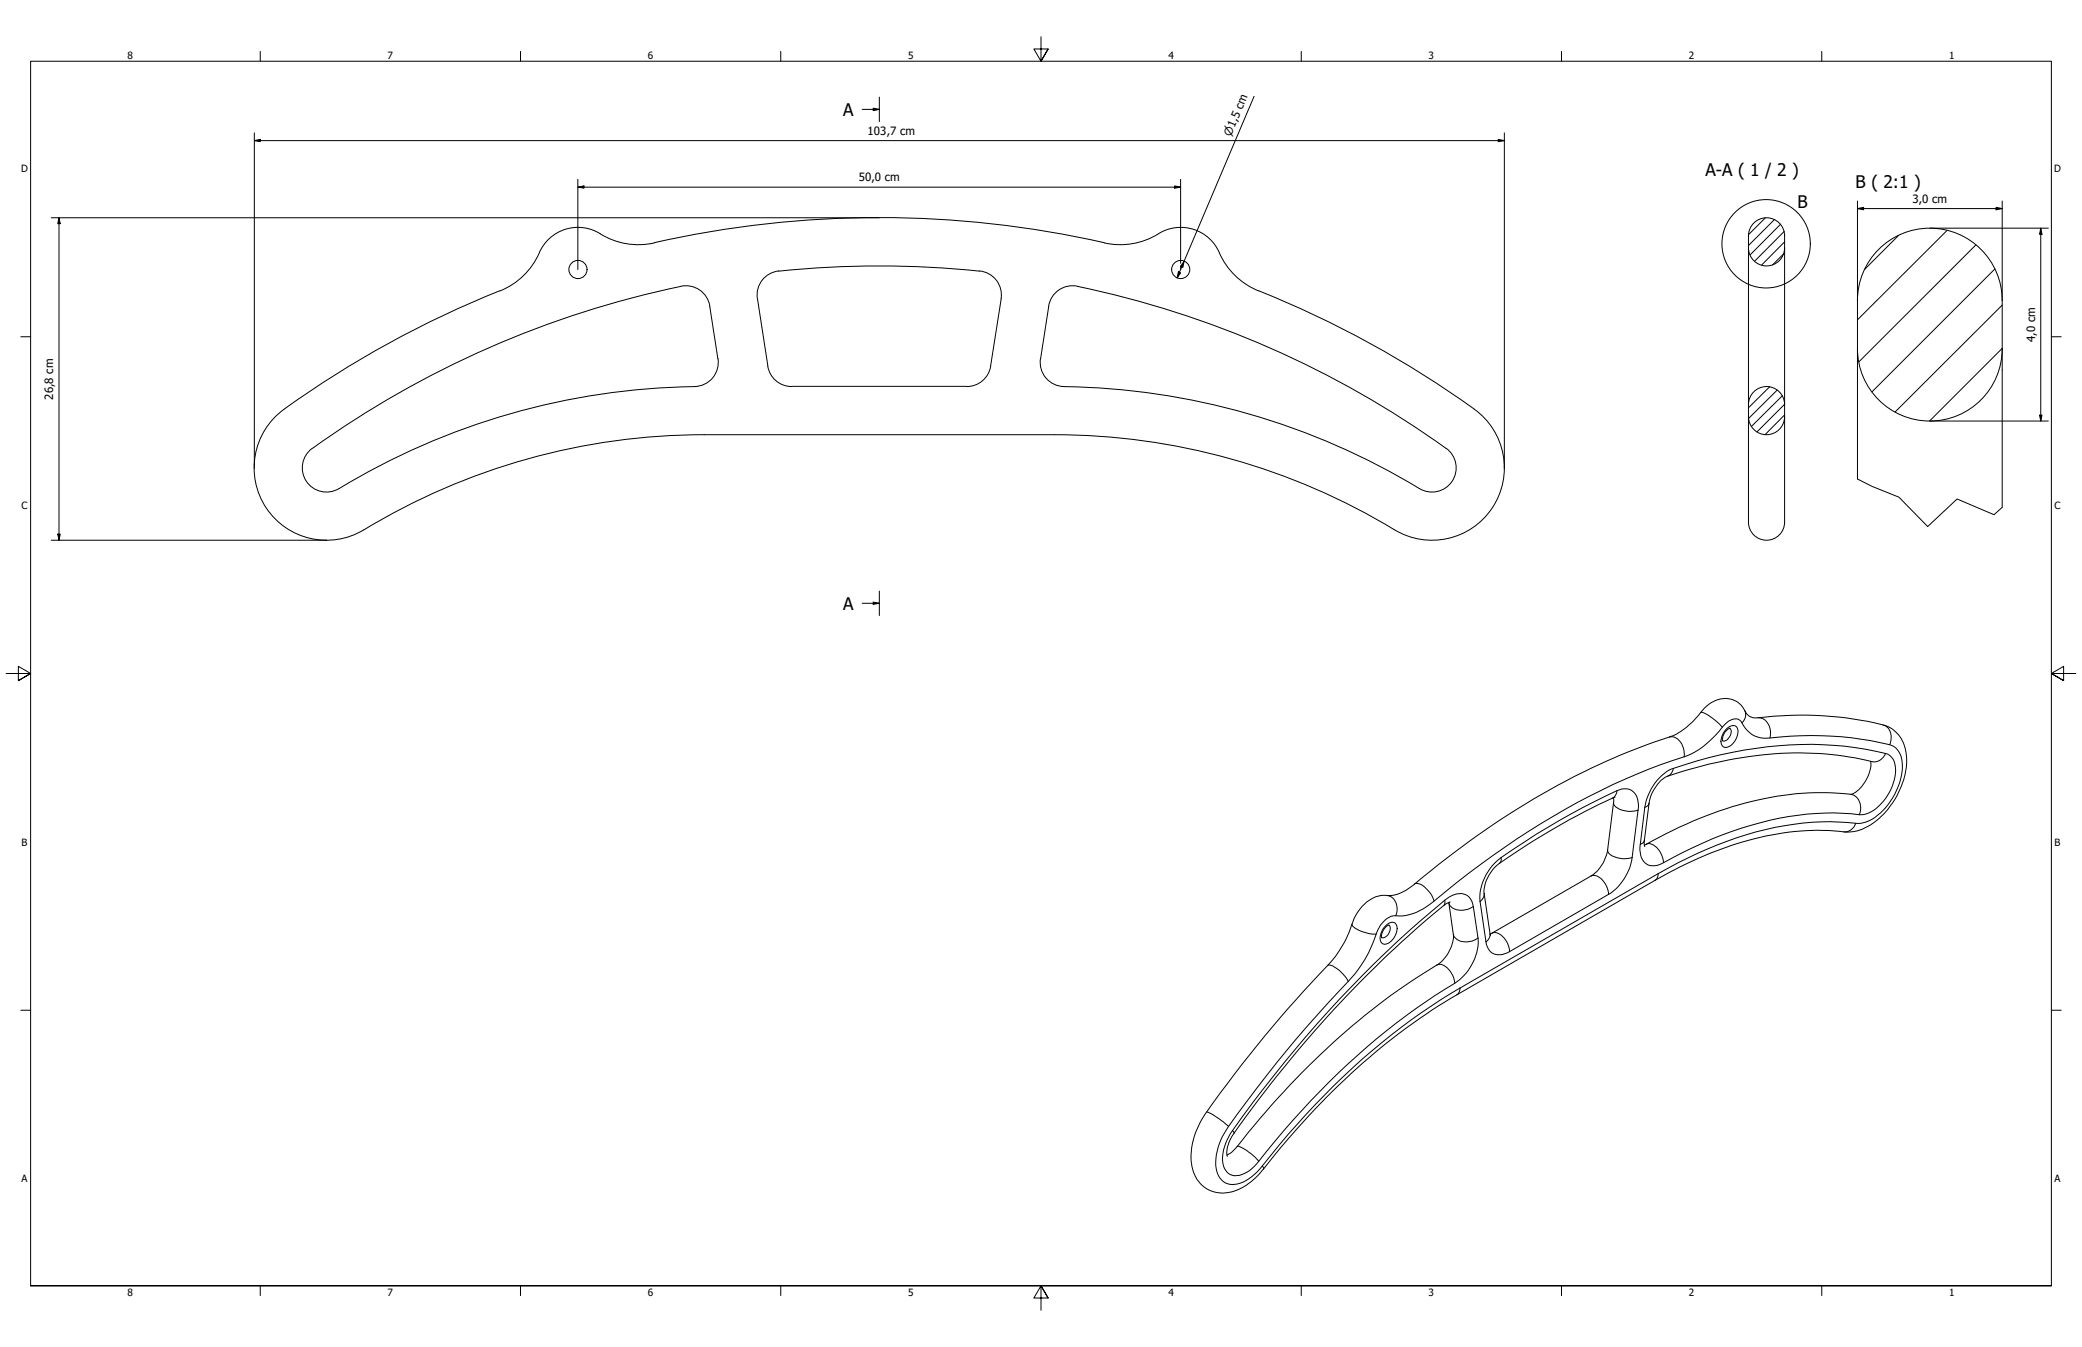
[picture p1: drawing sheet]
<svg xmlns="http://www.w3.org/2000/svg" width="864mm" height="559mm" viewBox="0 0 864 559" stroke-linecap="round" stroke-linejoin="round" font-family="sans-serif">
<!-- layer: Hatch (ISO) -->
<g fill="none" stroke="#000" stroke-width=".41">
<path d="M732.3 90.3l-7 7M736 91.1l-10.7 10.8M738.5 93l-12.6 12.7M740.1 96l-12.3 12.4M787.5 97.7l-14 14M807.6 95.6l-37.1 37.1M739.8 105.3l-4.6 4.6M740.2 100.3l-9.5 9.7M819.6 101.6l-48.5 48.5M827.4 111.6l-50.9 51M830.5 126.6l-44.5 44.3M830.5 144.5l-30.1 30.2"/>
<path d="M734.1 160.4l-8.8 8.8M737.2 161.8l-11.9 11.8M739.3 164.2l-12.8 12.7M740.2 172.1l-8 8.2M740.2 167.7l-11.4 11.5"/>
</g>
<!-- layer: Visible (ANSI) -->
<g fill="none" stroke="#000" stroke-width=".41">
<path d="M271.4 100.7a423 423 0 0 1 186.6 0M271.4 100.8a31.4 31.4 0 0 1-24.7-5 17.6 17.6 0 0 0-23.6 10.5 30 30 0 0 1-15.7 14.4M282.5 118.7a10 10 0 0 1 11.9 8.3l3.4 21.8a10 10 0 0 1-9.8 11.6M282.5 118.8a402.8 402.8 0 0 0-153.9 67.9 10 10 0 0 0-1.2 13.4 10 10 0 0 0 13.2 2.6M323 112.4a10 10 0 0 0-8.9 11.5M406.4 112.4a10 10 0 0 1 8.9 11.5M406.4 112.5a403 403 0 0 0-83.4 0M446.9 118.7a10 10 0 0 0-11.9 8.3l-3.4 21.8a9.9 9.9 0 0 0 9.8 11.6M447 118.8a403 403 0 0 1 152.8 67.2M458.1 100.8a31.4 31.4 0 0 0 24.7-5 17.6 17.6 0 0 1 23.6 10.5 30 30 0 0 0 15.7 14.4M207.3 120.6a423 423 0 0 0-89.4 49.1M314.2 124l4.3 27.9"/>
<path d="M415.3 124l-4.4 27.9M522.1 120.6a417.3 417.3 0 0 1 91.1 50.5 30 30 0 0 1 5.2 40.4 30 30 0 0 1-40 8.3M318.5 151.9a10 10 0 0 0 9.9 8.5l72.7-.1M410.9 151.9a10 10 0 0 1-9.9 8.5M117.9 169.7a30 30 0 0 0-7.5 40.9 30 30 0 0 0 40.6 9.2M288 160.4a292 292 0 0 0-147.4 42.3M441.4 160.4a292 292 0 0 1 147.4 42.3M292.1 180.3a272 272 0 0 0-141.1 39.5M292.1 180.3h145.2a272 272 0 0 1 141.1 39.5M599.8 185.9a10 10 0 0 1 2.5 13.7 10 10 0 0 1-13.5 3.1M717.5 302.1a5.1 5.1 0 0 0-2.9 5.2M775.9 315.8a14.7 14.7 0 0 1-8 13.7 127.4 127.4 0 0 0-63.1 10.1 219.2 219.2 0 0 0-22.7 11"/>
<path d="M776.5 316a137.7 137.7 0 0 0-64.8 .4 119.6 119.6 0 0 0-21.4 6.3 16.7 16.7 0 0 0-6.3 10.5l-2 16 .2 2M669.3 330.9l.1 1.4-2.6 20.3a16.2 16.2 0 0 1-6.8 10.8l-41.9 24.1M669.9 330.7a67.8 67.8 0 0 0-12.6 6l-8.9 4.8a240.4 240.4 0 0 0-28.5 18.4 14.7 14.7 0 0 0-4.3 10.8l2.6 17.4M565.1 375.9a12.9 12.9 0 0 1 11.9-4.4 18.7 18.7 0 0 0 9.7-4.7 329.2 329.2 0 0 1 96-57.7l9.8-3.4a29.6 29.6 0 0 0 13.7-11.1 10.8 10.8 0 0 1 15.2-2.8l1.6 1.7a6.5 6.5 0 0 0 4.3 4.3 166.8 166.8 0 0 1 41.4 .5l6.3 1 6 1.4a13.8 13.8 0 0 1 9.9 13.9 33.2 33.2 0 0 1-18.7 29.5 17.4 17.4 0 0 1-9.5 .7 118.4 118.4 0 0 0-57.9 11.1l-7.8 3.7-10.4 5.6-82.2 47.5a287.1 287.1 0 0 0-80.3 72.3 23.3 23.3 0 0 1-16.9 10 13.1 13.1 0 0 1-13.1-13.1 31.7 31.7 0 0 1 6.4-20.6 564 564 0 0 1 52.6-63.5l2.2-3.1a53.6 53.6 0 0 0 6.4-13.7zM600.9 374.4l1.9 13.2a15.1 15.1 0 0 1-6.7 12.7 304 304 0 0 0-80.6 72.4l-2.3 3a9.6 9.6 0 0 1-4.3 3.4M601.6 374.2l-1.2 .4a458.1 458.1 0 0 0-78.6 81.9l-9.9 13.6a12.2 12.2 0 0 0-2.8 9.6M576.2 383.8a5.2 5.2 0 0 0-3.1 5.2"/>
<circle cx="239.7" cy="111.8" r="3.8"/>
<circle cx="489.8" cy="111.8" r="3.8"/>
</g>
<!-- layer: Visible Narrow (ANSI) -->
<g fill="none" stroke="#000" stroke-width=".41">
<path d="M705.4 295.6a8.6 8.6 0 0 1 5.5 2.8l3.5 3.3M723.7 294.8l.4 1.4-.2 1.6-1.4 2.1M729.2 297.8a5.6 5.6 0 0 1 5.2 6.6l-.3 1.8M692.5 305.7a5.3 5.3 0 0 1 5.7 4.6l.4 3.6M694.1 318.8l-.8 2-1.6 1.2M698.6 313.9a37 37 0 0 0 16.5-13 5.8 5.8 0 0 1 6.2-2.4l.5 .4a14 14 0 0 0 7.2 6.8l1.2 .4a27.6 27.6 0 0 0 8.3-.4 132.1 132.1 0 0 1 46.3 3.6 9.2 9.2 0 0 1 4.3 9.6 28 28 0 0 1-13.7 21.5l-2.4 .9a14 14 0 0 1-6.8-.1 123.3 123.3 0 0 0-58 11l-12.2 5.8-8.3 4.5M698.6 313.9a288.9 288.9 0 0 0-84.2 44.5l-9.8 7.4-9.7 8a22.6 22.6 0 0 1-17.3 6.2 12.5 12.5 0 0 0-7.5 9.5 50.1 50.1 0 0 1-10.9 17.7 485.9 485.9 0 0 0-51.4 63 20.9 20.9 0 0 0-2.8 16.7 6.8 6.8 0 0 0 9.5 3.9 20.7 20.7 0 0 0 9.1-7.1 296.4 296.4 0 0 1 82-73.8M716.2 302.3a2.62 2.62 0 0 1 4.5-.1 6.6 6.6 0 0 1-5.1 7.8 2.7 2.7 0 0 1-1.5-3.9l1-2.4zM717.5 302.1a3.6 3.6 0 0 1-2.6 5.3l-.3-.1M781 300.7a5.7 5.7 0 0 1 2.8 8.2M782.2 312.6a6.3 6.3 0 0 1 4.1 6.9 21.5 21.5 0 0 1-11.1 17.7l-1.1 .5a12 12 0 0 1-6.3-.1 121.6 121.6 0 0 0-53.5 8.8 250.4 250.4 0 0 0-26.3 12.4 5.5 5.5 0 0 1-7.6-5.1v-3.4M782.2 312.6a142.6 142.6 0 0 0-63.5-.5 163.4 163.4 0 0 0-26.6 7.5 22.7 22.7 0 0 0-9.9 15.3"/>
<path d="M782.2 312.6a5.2 5.2 0 0 1-5.7 3.4M669.3 332.9a4.2 4.2 0 0 0 4 3.3l2.8 .4 3.3-.5M670.7 328a5.6 5.6 0 0 1 8.7 4.7v3.4M670.7 328l-.6 1.9-1.1 1.1M670.7 328a309.7 309.7 0 0 0-48.1 27.8M679.4 336.1l-2.4 19.7M682.2 334.9l-1.8 15.4M684 333.2l-.7 1.2-1.1 .5M767.8 329.5a6 6 0 0 1 3.4 8.5M622.6 355.8a21.4 21.4 0 0 0-8.7 18.2M622.6 355.8v1.2l-.7 1.2M666.8 352.6a4.2 4.2 0 0 0 4 3.3l2.8 .4 3.4-.5"/>
<path d="M677 355.8a21.9 21.9 0 0 1-9.7 15.2M682.1 348.6l-.7 1.2-1 .5M682.8 350.3a4.7 4.7 0 0 1 5.5 2.7l1.2 2.4 .5 2.5M769.8 341.5a5 5 0 0 1-5 3.6M575.6 371.5a5.9 5.9 0 0 1 3.4 8.4M586.7 366.8a4.2 4.2 0 0 1 4.8 1.8l2.4 2.9 1 2.3M599.3 373.5l.1 1.1-.6 1.1M601 374.5a4.8 4.8 0 0 0 5.8 3.1l1.9-.3 2.4-1.2M611.1 376.1a5.7 5.7 0 0 0-8.8-4.6l-1 .5a471.7 471.7 0 0 0-91.6 99.5 15.8 15.8 0 0 0-1.7 13.4 5.6 5.6 0 0 0 8.1 1.9l2.1-1.2 2.1-1.7a322 322 0 0 1 74.9-70.9l8.2-5.1a21.8 21.8 0 0 0 9.7-18.8M611.1 376.1l2 13M613.9 374l2.5 16.7M615.6 370.7l-.3 1.7-1.4 1.6"/>
<path d="M660 363.4a5.4 5.4 0 0 1 6 3.5l.7 1.7 .6 2.4M667.3 371l-41.2 23.8M687.7 362.5l-.4 1.9-.7 .8M687.7 362.5l-82.1 47.4M560.8 383.3a4.4 4.4 0 0 0 3.4 2.9 15 15 0 0 0 6.6 1.3M574.8 384a2.67 2.67 0 0 1 4.2-.6 6.5 6.5 0 0 1-4.8 8.4 2.82 2.82 0 0 1-1.5-4.1l1-2.4zM576.2 383.8a3.7 3.7 0 0 1-2.7 5.2h-.4M602.8 387.6a5.5 5.5 0 0 0 6.9 3l1.8-.5 1.6-1M616.4 390.7a5.7 5.7 0 0 0 8.8 4.6l.9-.5M618.1 387.4l-.4 1.7-1.3 1.6M618.9 387.1a5.5 5.5 0 0 1 6 3.5l1 2.5 .2 1.7M550.7 400.6a4.5 4.5 0 0 1 4.2 1.5 15.7 15.7 0 0 1 4.3 5.1"/>
<path d="M596.1 400.3a4.7 4.7 0 0 1 5.5 2.6l1.3 2.6 .5 2.4M605.6 409.9l-.2 1.4-1 1.4M500.5 461.3l.7 .1 2.3 1.3 6.1 4.6M511.2 469.1l.7 1M513.2 475.7a6.2 6.2 0 0 1 4.6 2.2l2.9 2.2 1.4 1.7M523.6 483.7l.5 1.3"/>
</g>
<!-- layer: Visible (ISO) -->
<path d="M727.1 92.9a7.5 7.5 0 0 1 8.3-2.1 7.5 7.5 0 0 1 4.8 7v115.6a9.4 9.4 0 0 1-2.5 8.9 7.5 7.5 0 0 1-8.1 1.1 7.5 7.5 0 0 1-4.3-6.8v-118.8l.3-2.1zM725.3 102.8a7.5 7.5 0 0 0 7.4 7.5 7.5 7.5 0 0 0 7.5-7.5M770.5 124.7v74M770.5 124.7a30 30 0 0 1 30-30 30 30 0 0 1 30 30M830.5 124.7v85.8M770.5 144.7a30 30 0 0 0 30 30 30 30 0 0 0 30-30M725.3 167.9a7.5 7.5 0 0 1 7.4-7.5 7.5 7.5 0 0 1 7.5 7.5M725.3 172.8a7.5 7.5 0 0 0 7.4 7.5 7.5 7.5 0 0 0 7.5-7.5" fill="none" stroke="#000" stroke-width=".41"/>
<!-- layer: Break Line (ISO) -->
<path d="M770.5 198.7l6 3.1 11.2 4.4 11.9 12.2 12.2-11.4 15.3 6.5 3.4-3" fill="none" stroke="#000" stroke-width=".41"/>
<!-- layer: Section Line (ISO) -->
<path d="M357.6 45.4h7.1M362.2 44.9l2.5 .5-2.5 .5zM364.7 40.3v10.2M357.6 250.3h7.1M362.2 249.8l2.5 .5-2.5 .4zM364.7 245.2v10.2" fill="none" stroke="#000" stroke-width=".41"/>
<path d="M362.2 44.9l2.5 .5-2.5 .5zM362.2 249.8l2.5 .5-2.5 .4z" fill="#000"/>
<!-- layer: Detail Boundary (ISO) -->
<circle cx="732.6" cy="101.1" r="18.3" fill="none" stroke="#000" stroke-width=".41"/>
<!-- layer: Border (ANSI) -->
<g fill="none" stroke="#000" stroke-width=".41">
<path d="M431.8 15.2v10.2l-3-5.1h6l-3 5.1 3-5.1M107.9 21.3v4.1M215.9 21.3v4.1M323.8 21.3v4.1M539.8 21.3v4.1M647.7 21.3v4.1M755.6 21.3v4.1M8.6 139.7h4.1M850.9 139.7h4.1M2.5 279.4h10.2l-5.1-3v6l5.1-3-5.1 3M861.1 279.4h-10.2l5.1-3v6l-5.1-3 5.1 3M8.6 419.1h4.1"/>
<path d="M850.9 419.1h4.1M12.7 533.4v-508h838.2v508h-838.2h838.2M107.9 533.4v4.1M215.9 533.4v4.1M323.8 533.4v4.1M434.8 538.5l-3-5.1 3 5.1h-6l3-5.1v10.2M539.8 533.4v4.1M647.7 533.4v4.1M755.6 533.4v4.1"/>
</g>
<!-- layer: Dimension (ISO) -->
<g fill="none" stroke="#000" stroke-width=".41">
<path d="M520.2 40l-31.9 75.3M105.5 58.3l2.4-.5v1zM105.5 58.3h518.5M105.5 55.1v139.2M621.5 57.8l2.5 .5-2.5 .5zM624 55.1v139.4M239.7 77.6l2.5-.5v1zM239.7 77.6h250M239.7 74.4v37.4M487.3 77.1l2.4 .5-2.4 .5zM489.7 74.4v34.8M21.3 90.3h343.4"/>
<path d="M24.5 90.3l.5 2.5h-1zM24.5 90.3v133.8M770.5 86.5l2.5-.5v1zM770.5 86.5h60M770.5 83.4v41.3M800.5 94.7h49.1M828 86l2.5 .5-2.5 .5zM830.5 83.4v41.3M846.5 94.7l.5 2.5h-1zM846.5 94.7v80M488.8 112.8l.9 .4-1.4 2.1zM489.7 110.3v1.5"/>
<path d="M491.2 108.4l-.6 2.4-.9-.3zM800.5 174.7h49.1M846 172.2h1l-.5 2.5zM21.3 224.1h114.3M24 221.6h1l-.5 2.5z"/>
</g>
<path d="M105.5 58.3l2.4-.5v1zM621.5 57.8l2.5 .5-2.5 .5zM239.7 77.6l2.5-.5v1zM487.3 77.1l2.4 .5-2.4 .5zM24.5 90.3l.5 2.5h-1zM770.5 86.5l2.5-.5v1zM828 86l2.5 .5-2.5 .5zM846.5 94.7l.5 2.5h-1zM488.8 112.8l.9 .4-1.4 2.1zM491.2 108.4l-.6 2.4-.9-.3zM846 172.2h1l-.5 2.5zM24 221.6h1l-.5 2.5z" fill="#000"/>
<g font-size="7.2">
<text x="349.7" y="48">A</text>
<text x="707.4" y="73.2">A-A ( 1 / 2 )</text>
<text x="769.7" y="77.8">B ( 2:1 )</text>
<text x="745.7" y="86.2">B</text>
<text x="349.7" y="252.9">A</text>
</g>
<g font-size="4.7">
<text x="359.8" y="55.9">103,7 cm</text>
<text x="356.2" y="75.2">50,0 cm</text>
<text x="793.2" y="84.2">3,0 cm</text>
<text x="844.1" y="141.9" transform="rotate(-90 844.1 141.9)">4,0 cm</text>
<text x="22" y="165.9" transform="rotate(-90 22 165.9)">26,8 cm</text>
</g>
<text font-size="4.6" x="510.5" y="56.6" transform="rotate(-67 510.5 56.6)">⌀1,5 cm</text>
<g font-size="4.1">
<text x="52.8" y="24.4">8</text>
<text x="160.8" y="24.4">7</text>
<text x="268.7" y="24.4">6</text>
<text x="376.7" y="24.4">5</text>
<text x="484.6" y="24.4">4</text>
<text x="592.6" y="24.4">3</text>
<text x="700.5" y="24.4">2</text>
<text x="808.5" y="24.4">1</text>
<text x="8.7" y="71.4">D</text>
<text x="852" y="71.4">D</text>
<text x="8.9" y="211.1">C</text>
<text x="852.2" y="211.1">C</text>
<text x="8.9" y="350.8">B</text>
<text x="852.2" y="350.8">B</text>
<text x="8.9" y="490.5">A</text>
<text x="852.2" y="490.5">A</text>
<text x="52.8" y="537.5">8</text>
<text x="160.8" y="537.5">7</text>
<text x="268.7" y="537.5">6</text>
<text x="376.7" y="537.5">5</text>
<text x="484.6" y="537.5">4</text>
<text x="592.6" y="537.5">3</text>
<text x="700.5" y="537.5">2</text>
<text x="808.5" y="537.5">1</text>
</g>
</svg>
